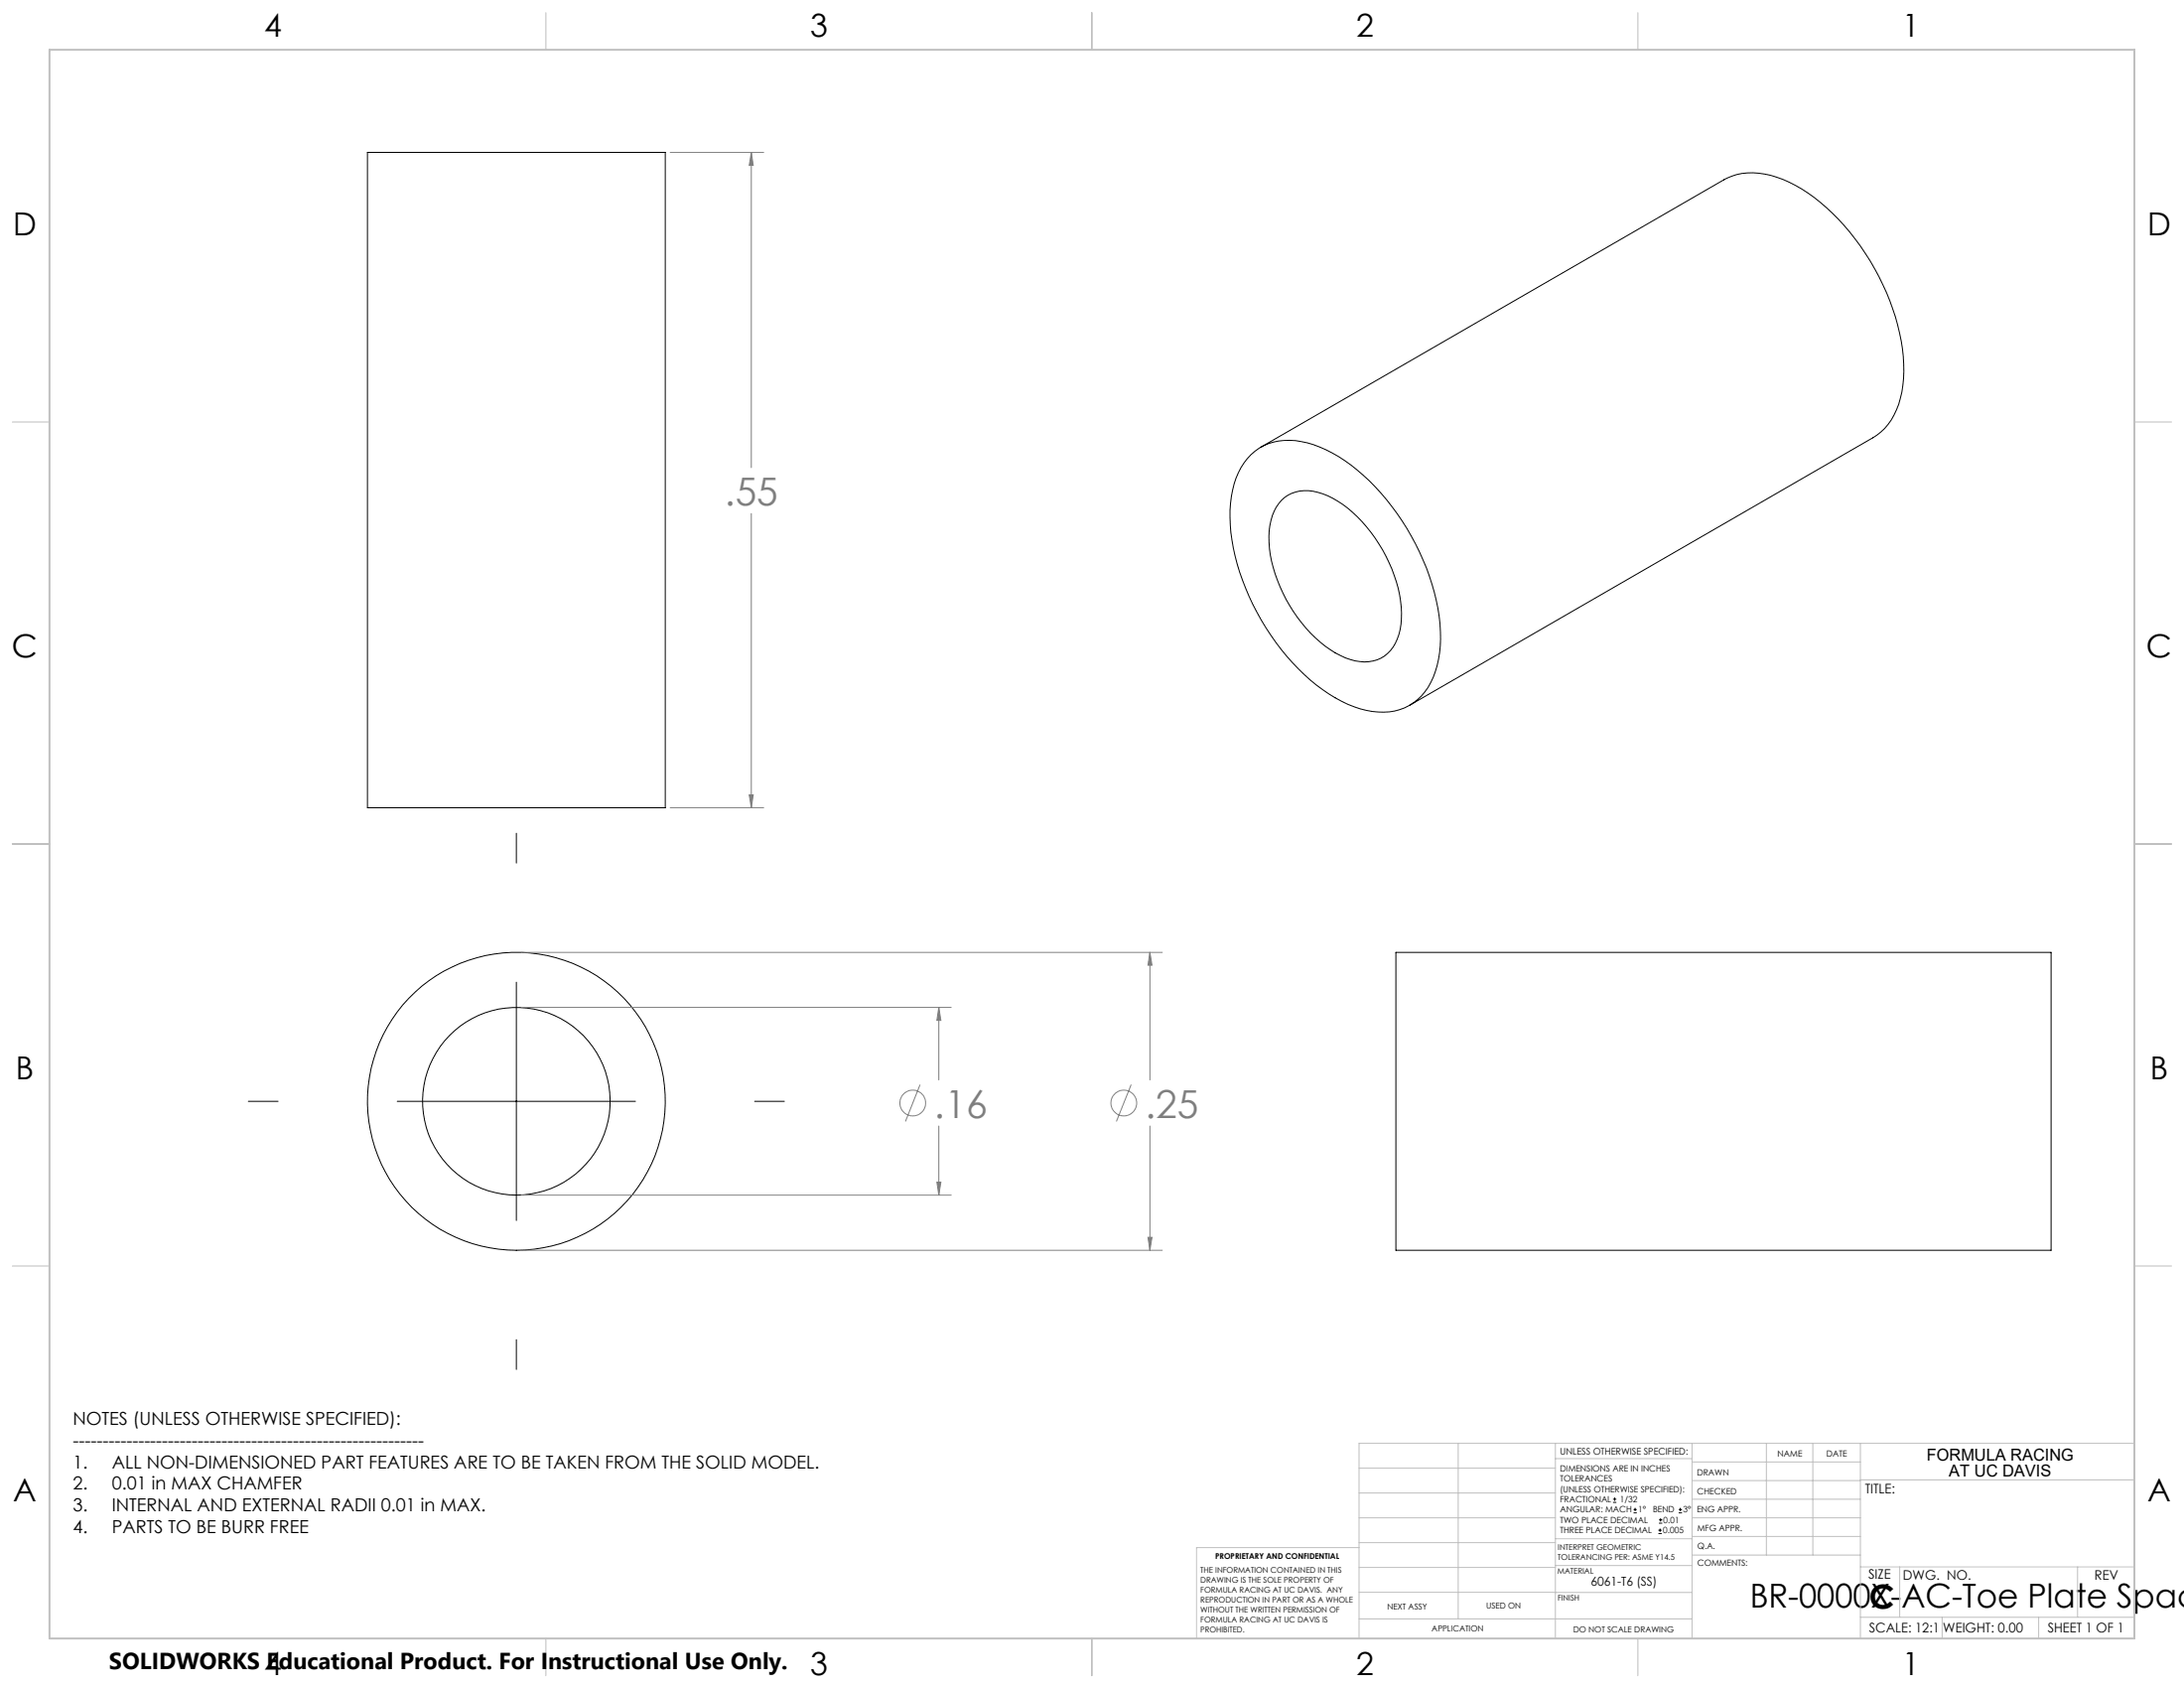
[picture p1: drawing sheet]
<svg xmlns="http://www.w3.org/2000/svg" width="559mm" height="432mm" viewBox="0 0 559 432" stroke-linecap="round" stroke-linejoin="round" font-family="sans-serif">
<g fill="none" stroke="#000" stroke-width=".25">
<path d="M94 39h76.2v167.6h-76.2zM320.1 116.3a14.5 14.5 0 0 1 14.4-3 40.1 40.1 0 0 1 18.8 12.8 61.6 61.6 0 0 1 15.1 33.5 26.6 26.6 0 0 1-3 16.3 13.6 13.6 0 0 1-14.3 6.1 33.5 33.5 0 0 1-17.4-9.5 62.5 62.5 0 0 1-18.8-36.3 27.7 27.7 0 0 1 2.6-16.6zM322.6 114.4l118.5-68.4a16.3 16.3 0 0 1 13.5-.7 42.9 42.9 0 0 1 18.7 14.1 60.8 60.8 0 0 1 13.7 31.8 25 25 0 0 1-3.9 17.3 13.7 13.7 0 0 1-3.9 3.5l-118.5 68.4M327.9 128a9.6 9.6 0 0 1 10.6-1.7 30.5 30.5 0 0 1 14.3 12.8 33.5 33.5 0 0 1 5.7 20.6 10 10 0 0 1-7.2 9.4 13.5 13.5 0 0 1-9.7-2.1 37.7 37.7 0 0 1-16.9-28.3 14.7 14.7 0 0 1 3.2-10.7zM132.1 213.1v7.7M132.1 251.2v61M357.2 243.6h167.6v76.2h-167.6zM63.5 281.7h7.7M101.6 281.7h61M193.1 281.7h7.6M132.1 342.7v7.6M412.7 384.3h.9"/>
<path d="M412.7 383.5h.9M413.1 383.1v.8M418 387h.8M418 386.2h.8M418.4 385.7v.9M424.3 392.3h.9M424.3 391.4h.9M424.5 389.6h.8M424.5 388.8h.8M424.7 391v.9M424.9 388.4v.8M429.5 387h.9"/>
<path d="M429.5 386.2h.9M429.9 385.7v.9"/>
<circle cx="132.1" cy="281.7" r="24"/>
<circle cx="132.1" cy="281.7" r="38.1"/>
</g>
<g fill="none" stroke="#808080" stroke-width=".25">
<path d="M171.5 39h23.9M192.2 39l.5 3.3h-1zM192.2 39v80.6M192.2 131.4v75.2M171.5 206.6h23.9M191.7 203.3h1l-.5 3.3zM133.4 243.6h164M133.4 257.7h110M240.2 257.7l.5 3.3h-1zM240.2 257.7v18.6M294.2 243.6l.5 3.3h-1zM294.2 243.6v32.7"/>
<path d="M235.4 277.5l-3.7 9.4M289.4 277.5l-3.8 9.4M240.2 288v17.7M294.2 288v31.8M133.4 319.8h164M133.4 305.7h110M239.7 302.4h1l-.5 3.3zM293.7 316.5h1l-.5 3.3z"/>
<circle cx="233.5" cy="282.2" r="3.3"/>
<circle cx="287.5" cy="282.2" r="3.3"/>
</g>
<g fill="none" stroke="#c0c0c0" stroke-width=".25">
<path d="M139.7 3.2v9.5M279.4 3.2v9.5M419.1 3.2v9.5M3.1 107.9h9.6M546.1 107.9h9.5M3.1 215.9h9.6M546.1 215.9h9.5M3.1 323.8h9.6M546.1 323.8h9.5M347.7 375.6h50.3M373.1 369.2v44.9M398 369.2v49.9"/>
<path d="M398 373.1h34.9M432.9 369.2v49.9M432.9 378.7h43.1M432.9 374h43.1M451.9 369.2v28.6M463.8 369.2v28.6M476 369.2v49.9M476 378.6h70.1M546.1 369.2h-198.4v49.9M347.7 394.6h50.3M347.7 388.3h50.3M347.7 381.9h50.3"/>
<path d="M347.7 395.9h-41.6v23.2M398 393.6h35M432.9 383.5h43.1M432.9 388.3h43.1M432.9 393h43.1M433 397.8h43M139.7 419.1v9.6M279.4 419.1v9.6M347.7 414.1h85.2M347.7 401h50.3M347.7 407.3h50.3M398 407.4h34.9"/>
<path d="M398 400.5h35M419.1 419.1v9.6M476 413.7h70.1M476 400.8h70.1M486.1 400.8v12.9M496.9 413.7v5.4M521.6 413.7v5.4M531.6 400.8v12.9"/>
</g>
<path d="M12.7 12.7h533.4v406.4h-533.4z" fill="none" stroke="#c0c0c0" stroke-width=".5"/>
<path d="M294.2 243.6l.5 3.3h-1zM293.7 316.5h1l-.5 3.3zM240.2 257.7l.5 3.3h-1zM239.7 302.4h1l-.5 3.3zM191.7 203.3h1l-.5 3.3zM192.2 39l.5 3.3h-1z" fill="#808080"/>
<g font-size="9.9" fill="#808080">
<text x="185.4" y="129.2">.55</text>
<text x="239" y="285.9">.16</text>
<text x="293" y="285.9">.25</text>
</g>
<g font-size="8.5">
<text x="447.7" y="411.3">BR-0000X-AC-Toe Plate Spac</text>
<text x="478.3" y="411.4">C</text>
</g>
<g font-size="8.1">
<text x="67.6" y="9.3">4</text>
<text x="207.3" y="9.3">3</text>
<text x="347" y="9.3">2</text>
<text x="486.7" y="9.3">1</text>
<text x="3.3" y="60.1">D</text>
<text x="549.4" y="60.1">D</text>
<text x="3" y="168">C</text>
<text x="549.1" y="168">C</text>
<text x="4" y="276">B</text>
<text x="550.1" y="276">B</text>
<text x="3.3" y="383.9">A</text>
<text x="549.4" y="383.9">A</text>
<text x="67.6" y="428.4">4</text>
<text x="207.3" y="428.4">3</text>
<text x="347" y="428.4">2</text>
<text x="486.7" y="428.4">1</text>
</g>
<text font-size="5.9" x="27.9" y="427">SOLIDWORKS Educational Product. For Instructional Use Only.</text>
<g font-size="4.6">
<text x="18.6" y="364.4">NOTES (UNLESS OTHERWISE SPECIFIED):</text>
<text x="18.6" y="370">-----------------------------------------------------------</text>
<text x="18.6" y="375.5">1.</text>
<text x="28.7" y="375.5">ALL NON-DIMENSIONED PART FEATURES ARE TO BE TAKEN FROM THE SOLID MODEL.</text>
<text x="18.6" y="381.1">2.</text>
<text x="28.7" y="381.1">0.01 in MAX CHAMFER</text>
<text x="18.6" y="386.7">3.</text>
<text x="28.7" y="386.7">INTERNAL AND EXTERNAL RADII 0.01 in MAX.</text>
<text x="18.6" y="392.3">4.</text>
<text x="28.7" y="392.3">PARTS TO BE BURR FREE</text>
</g>
<g font-size="4.2">
<text x="493" y="373.5">FORMULA RACING</text>
<text x="498.7" y="377.8">AT UC DAVIS</text>
</g>
<g font-size="3.4">
<text x="477.2" y="381.9">TITLE:</text>
<text x="478.1" y="404">SIZE</text>
<text x="486.9" y="404">DWG. NO.</text>
<text x="535.9" y="404.1">REV</text>
<text x="478.2" y="417.6">SCALE: 12:1</text>
<text x="497.1" y="417.7">WEIGHT: 0.00</text>
<text x="523.9" y="417.6">SHEET 1 OF 1</text>
</g>
<text font-size="3.2" x="407" y="405.7">6061-T6 (SS)</text>
<text font-size="2.4" x="399.2" y="372.1">UNLESS OTHERWISE SPECIFIED:</text>
<g font-size="2.2">
<text x="399.2" y="376.4">DIMENSIONS ARE IN INCHES</text>
<text x="434.2" y="377.3">DRAWN</text>
<text x="454.8" y="372.5">NAME</text>
<text x="467.3" y="372.6">DATE</text>
<text x="399.2" y="379">TOLERANCES</text>
<text x="399.2" y="381.7">(UNLESS OTHERWISE SPECIFIED):</text>
<text x="434.3" y="382.2">CHECKED</text>
<text x="399.2" y="389.6">TWO PLACE DECIMAL</text>
<text x="399.2" y="384.3">FRACTIONAL</text>
<text x="399.2" y="387">ANGULAR: MACH</text>
<text x="414.5" y="384.3">1/32</text>
<text x="419.1" y="387">1°</text>
<text x="422.9" y="387">BEND</text>
<text x="425.6" y="389.6">0.01</text>
<text x="430.6" y="387">3°</text>
<text x="434.2" y="386.9">ENG APPR.</text>
<text x="399.2" y="392.3">THREE PLACE DECIMAL</text>
<text x="425.5" y="392.3">0.005</text>
<text x="434.3" y="391.6">MFG APPR.</text>
<text x="434.3" y="396.3">Q.A.</text>
<text x="434.3" y="400.5">COMMENTS:</text>
</g>
<g font-size="2.1">
<text x="354.9" y="411.6">NEXT ASSY</text>
<text x="380.3" y="411.6">USED ON</text>
<text x="366.3" y="417.4">APPLICATION</text>
<text x="402.5" y="417.5">DO NOT SCALE DRAWING</text>
</g>
<g font-size="2">
<text x="310.9" y="398.8">PROPRIETARY AND CONFIDENTIAL</text>
<text x="398.6" y="396.5">INTERPRET GEOMETRIC</text>
<text x="398.6" y="399">TOLERANCING PER: ASME Y14.5</text>
<text x="307.2" y="402.4">THE INFORMATION CONTAINED IN THIS</text>
<text x="307.2" y="404.9">DRAWING IS THE SOLE PROPERTY OF</text>
<text x="307.2" y="407.5">FORMULA RACING AT UC DAVIS. ANY</text>
<text x="398.5" y="402.6">MATERIAL</text>
<text x="307.2" y="410">REPRODUCTION IN PART OR AS A WHOLE</text>
<text x="307.2" y="412.5">WITHOUT THE WRITTEN PERMISSION OF</text>
<text x="398.5" y="409.4">FINISH</text>
<text x="307.2" y="415">FORMULA RACING AT UC DAVIS IS</text>
<text x="307.2" y="417.6">PROHIBITED.</text>
</g>
</svg>
